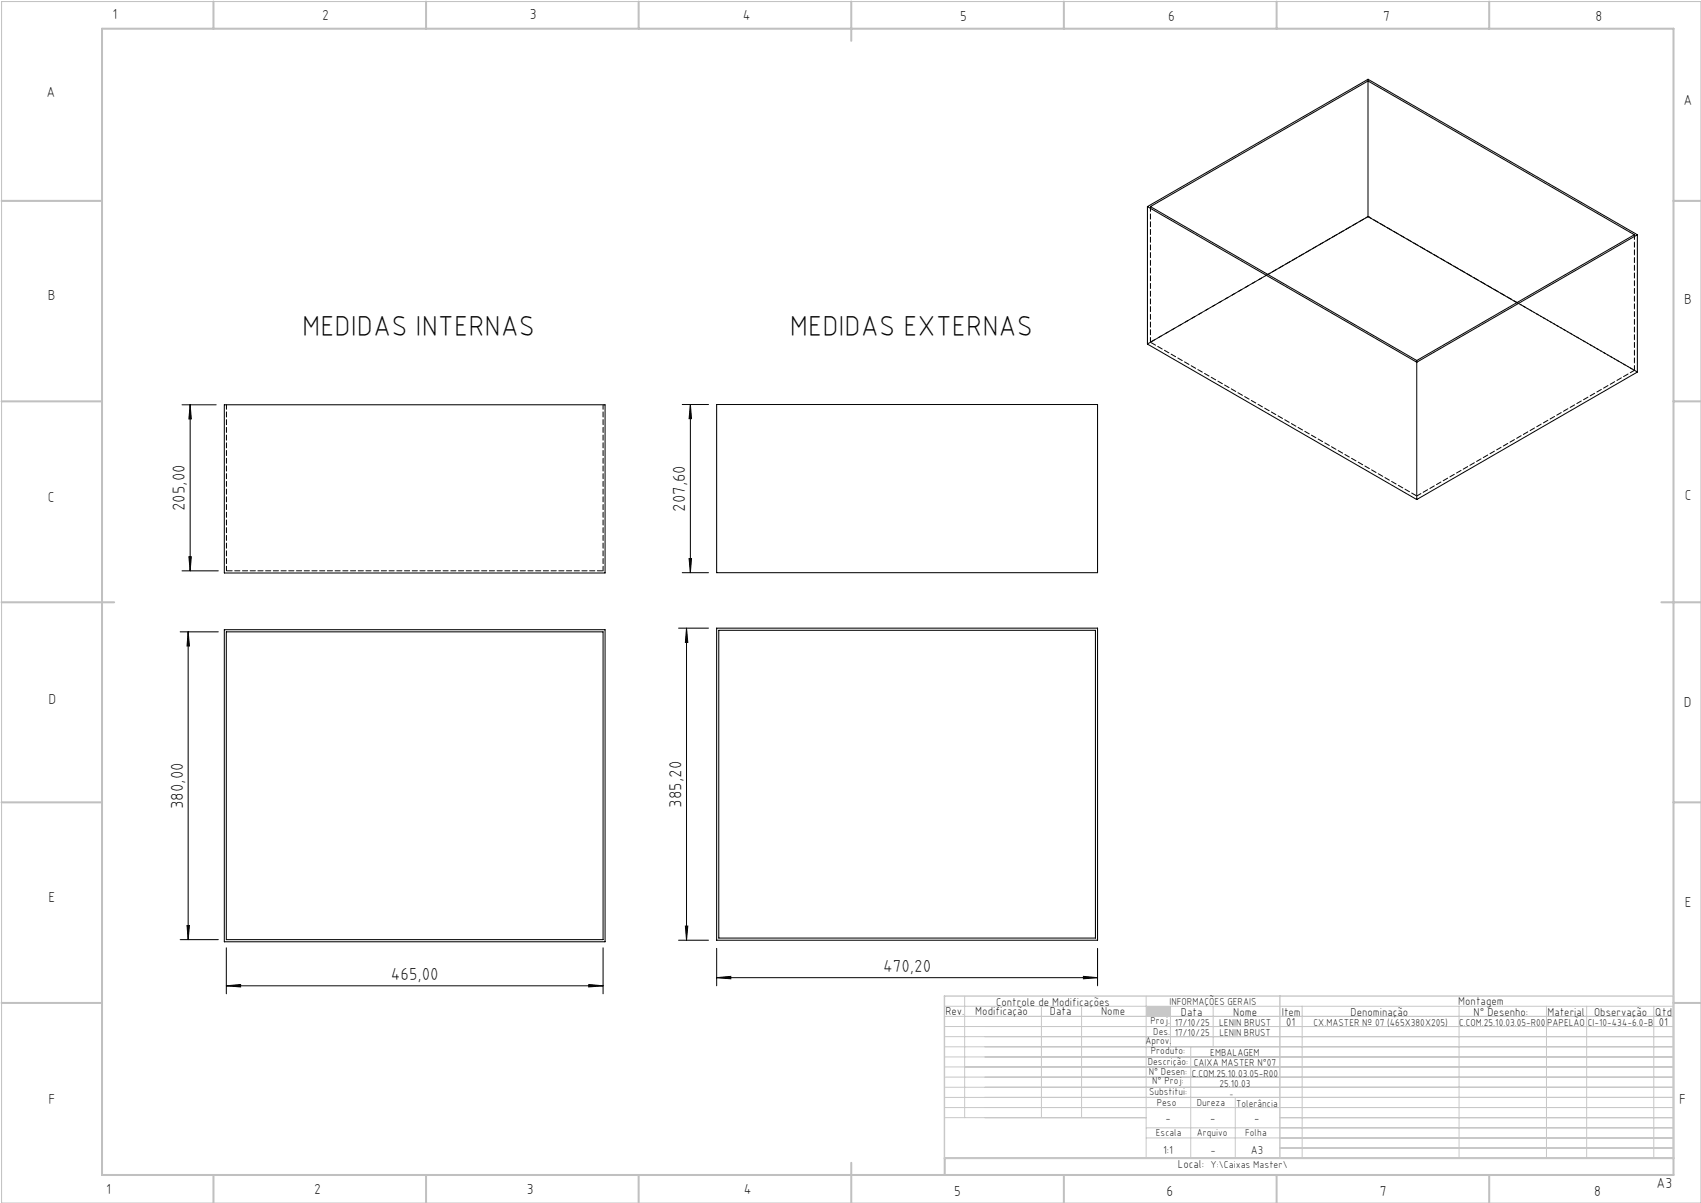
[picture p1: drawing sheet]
<svg xmlns="http://www.w3.org/2000/svg" width="420mm" height="297mm" viewBox="0 0 420 297" stroke-linecap="round" stroke-linejoin="round" font-family="sans-serif">
<path d="M.4 .4h419.6v296.6h-419.6z" fill="none" stroke="#c0c0c0" stroke-width=".25"/>
<g fill="none" stroke="#c0c0c0" stroke-width=".5">
<path d="M25.2 7.1h388v283h-388zM52.7 .4v6.7M105.2 .4v6.7M157.7 .4v6.7M210.2 .4v9.7M262.7 .4v6.7M315.2 .4v6.7M367.7 .4v6.7M.4 49.6h24.8M413.2 49.6h6.8M.4 99.1h24.8M413.2 99.1h6.8"/>
<path d="M.4 148.7h27.8M410.2 148.7h9.8M.4 198.1h24.8M413.2 198.1h6.8M.4 247.6h24.8M413.2 247.6h6.8M52.7 290.1v6.9M105.2 290.1v6.9M157.7 290.1v6.9M210.2 287.1v9.9M262.7 290.1v6.9M315.2 290.1v6.9"/>
<path d="M367.7 290.1v6.9M413.2 285.9h-179.9v4.2"/>
</g>
<g fill="none" stroke="#c3c8d2" stroke-width=".25">
<path d="M233.2 250.9h180M233.2 248.4h180M233.2 253.4h180M233.2 255.9h180M233.2 258.4h180M238.2 245.9v30M257.1 248.4v27.5M267.1 248.4v27.5M283 245.9v40M289 248.4v10M294 258.4v27.5M299.5 248.4v10"/>
<path d="M321.5 248.4v37.5M360.3 248.4v37.5M381.8 248.4v37.5M391.8 248.4v37.5M408.3 248.4v37.5M233.2 260.9h180M233.2 263.4h180M233.2 265.9h180M233.2 268.4h180M233.2 270.9h180M233.2 273.4h180M233.2 275.9h49.8"/>
<path d="M283 278.4h130.2M305 270.9v15M316 275.9h97.2M283 280.9h130.2M316 283.4h97.2"/>
</g>
<path d="M233.2 245.9h180v40h-180zM316 245.9v40" fill="none" stroke="#c3c8d2" stroke-width=".35"/>
<path d="M283 248.4h6v2.5h-6z" fill-rule="evenodd" fill="#c3c8d2"/>
<g fill="none" stroke="#000" stroke-width=".25">
<path d="M337.8 20v33.5M283.3 51v33.9l66.5 38.4M283.3 51l66.5 38.4M283.3 51l54.5-31.4 66.5 38.4M284.1 51l53.7-31 65.7 38-53.7 31zM337.8 53.5l36.7 21.2M337.8 53.5l-24.7 14.3M404.3 58l-54.5 31.4M404.3 58v33.9l-54.5 31.4M44.9 99.9h8.5M47 99.9v41M47 99.9l.2 3.5h-.6z"/>
<path d="M55.4 99.9h94v41.6h-94zM168.5 99.9h6.4M170.5 99.9v41.5M170.5 99.9l.2 3.5h-.6zM177 99.9h94v41.5h-94zM349.8 89.4v33.9M46.6 137.4h.6l-.2 3.5zM170.1 137.9h.6l-.2 3.5zM44.5 156h9.4M44.9 140.9h9M46.5 156v76M46.5 156l.3 3.5h-.6z"/>
<path d="M55.4 155.5h94v77h-94zM55.9 156h93v76h-93zM167.5 155.1h7.4M168.5 141.4h6.4M169.5 155.1l.3 3.5h-.6zM169.5 155.1v77M177 155.1h94v77h-94zM177.5 155.6h93v76h-93zM44.5 232h9.4M46.2 228.5h.6l-.3 3.5zM55.9 234v11.4M148.9 234v11.4"/>
<path d="M167.5 232.1h7.4M169.2 228.6h.6l-.3 3.5zM177 234.1v9.3M271 234.1v9.3M55.9 243.4l3.5-.3v.6zM55.9 243.4h93M145.4 243.1l3.5 .3-3.5 .3zM177 241.4l3.4-.4v.6zM177 241.4h94M267.5 241l3.5 .4-3.5 .2z"/>
</g>
<g fill="#000">
<path d="M47 99.9l.2 3.5h-.6zM46.6 137.4h.6l-.2 3.5zM46.5 156l.3 3.5h-.6zM46.2 228.5h.6l-.3 3.5zM170.5 99.9l.2 3.5h-.6zM170.1 137.9h.6l-.2 3.5zM169.5 155.1l.3 3.5h-.6zM169.2 228.6h.6l-.3 3.5z"/>
<path d="M55.9 243.4l3.5-.3v.6zM145.4 243.1l3.5 .3-3.5 .3zM177 241.4l3.4-.4v.6zM267.5 241l3.5 .4-3.5 .2z"/>
</g>
<path d="M284.1 51v33.5M403.6 57.9v33.5M313.1 67.7l-29 16.8M55.9 99.9v41M148.9 99.9v41M403.6 91.4l-29-16.7M349.8 122.4l53.8-31" fill="none" stroke="#000" stroke-width=".25" stroke-dasharray="1.3 .6" stroke-dashoffset=".1"/>
<path d="M55.9 140.9h93" fill="none" stroke="#000" stroke-width=".25" stroke-dasharray="1.3 .6" stroke-dashoffset="-.1"/>
<path d="M337.8 19.6v.4M337.8 53.5h.1M349.8 89v.4" fill="none" stroke="#000" stroke-width=".25" stroke-dasharray="1.3 .6"/>
<path d="M284.1 84.5l65.7 37.9" fill="none" stroke="#000" stroke-width=".25" stroke-dasharray="1.3 .6" stroke-dashoffset="-.2"/>
<path d="M404.3 91.9l-66.5-38.4" fill="none" stroke="#000" stroke-width=".25" stroke-dasharray="1.3 .6" stroke-dashoffset=".3"/>
<path d="M337.8 53.5l-54.5 31.4" fill="none" stroke="#000" stroke-width=".25" stroke-dasharray="1.3 .6" stroke-dashoffset=".6"/>
<g font-size="7.1">
<text x="74.6" y="82.9">MEDIDAS INTERNAS</text>
<text x="195" y="82.9">MEDIDAS EXTERNAS</text>
</g>
<g font-size="4.3">
<text x="45.7" y="126.2" transform="rotate(-90 45.7 126.2)">205,00</text>
<text x="169.2" y="126.4" transform="rotate(-90 169.2 126.4)">207,60</text>
<text x="45.2" y="199.8" transform="rotate(-90 45.2 199.8)">380,00</text>
<text x="168.3" y="199.4" transform="rotate(-90 168.3 199.4)">385,20</text>
<text x="96.5" y="242.1">465,00</text>
<text x="218.1" y="240.1">470,20</text>
</g>
<g font-size="3.6">
<text x="27.8" y="4.8">1</text>
<text x="79.5" y="4.9">2</text>
<text x="130.8" y="4.8">3</text>
<text x="183.4" y="4.9">4</text>
<text x="237.1" y="5.1">5</text>
<text x="288.4" y="5.2">6</text>
<text x="341.5" y="5.1">7</text>
<text x="394" y="5.2">8</text>
<text x="11.5" y="24">A</text>
<text x="415.7" y="25.8">A</text>
<text x="11.8" y="74.1">B</text>
<text x="415.8" y="75.1">B</text>
<text x="11.8" y="124">C</text>
<text x="416" y="123.5">C</text>
<text x="12" y="173.7">D</text>
<text x="415.8" y="174.7">D</text>
<text x="12" y="222.6">E</text>
<text x="416" y="223.9">E</text>
<text x="12" y="272.6">F</text>
<text x="414.6" y="272.6">F</text>
<text x="409" y="293.3">A3</text>
<text x="26.2" y="294.8">1</text>
<text x="77.6" y="294.8">2</text>
<text x="130.1" y="294.8">3</text>
<text x="183.7" y="294.7">4</text>
<text x="235.6" y="295.2">5</text>
<text x="288" y="295.2">6</text>
<text x="340.7" y="295.2">7</text>
<text x="393.6" y="295.2">8</text>
</g>
<g font-size="2.9">
<text x="240.8" y="250.6">Modificação</text>
<text x="259.2" y="250.6">Data</text>
<text x="271.9" y="250.6">Nome</text>
<text x="290.9" y="288.4">Local:</text>
</g>
<g font-size="2.8">
<text x="233.4" y="250.6">Rev.</text>
<text x="246" y="248.4">Controle de Modificações</text>
<text x="291.6" y="250.8">Data</text>
<text x="304.5" y="250.8">Nome</text>
<text x="316.5" y="250.9">Item</text>
<text x="333.5" y="250.9">Denominação</text>
<text x="360.1" y="248.2">Montagem</text>
<text x="363.9" y="250.8">N° Desenho:</text>
<text x="382.1" y="250.8">Material</text>
<text x="393.6" y="250.8">Observação</text>
<text x="408.7" y="250.9">Qtd</text>
<text x="317.6" y="253.3">01</text>
<text x="409.6" y="253.3">01</text>
<text x="287.7" y="276.9">-</text>
<text x="298.8" y="276.9">-</text>
<text x="309.7" y="276.9">-</text>
<text x="287.2" y="284.8">1:1</text>
<text x="298.9" y="284.8">-</text>
<text x="308.8" y="284.8">A3</text>
</g>
<g font-size="2.5">
<text x="288.7" y="248.2">INFORMAÇÕES GERAIS</text>
<text x="282.8" y="257.8">Aprov.</text>
<text x="284.1" y="252.9">Proj.</text>
<text x="284.8" y="255.4">Des.</text>
<text x="290.1" y="255.8">17/10/25</text>
<text x="290.1" y="253.3">17/10/25</text>
<text x="301" y="253.3">LENIN BRUST</text>
<text x="301.1" y="255.8">LENIN BRUST</text>
<text x="324.3" y="253.3">CX.MASTER Nº 07 (465X380X205)</text>
<text x="360.3" y="253.3">C.COM.25.10.03.05-R00</text>
<text x="382" y="253.3">PAPELÃO</text>
<text x="392" y="253.3">CI-10-434-6.0-B</text>
<text x="283.4" y="262.9">Descrição:</text>
<text x="284.2" y="260.3">Produto:</text>
<text x="294.7" y="263.3">CAIXA MASTER N°07</text>
<text x="298.8" y="260.7">EMBALAGEM</text>
<text x="283.7" y="265.4">N° Desen:</text>
<text x="284.5" y="267.7">N° Proj:</text>
<text x="294.3" y="265.9">C.COM.25.10.03.05-R00</text>
<text x="301.1" y="268.3">25.10.03</text>
<text x="283.7" y="270.4">Substitui:</text>
<text x="285.6" y="273">Peso</text>
<text x="295.5" y="273">Dureza</text>
<text x="305.2" y="273.3">Tolerância</text>
<text x="285.4" y="280.4">Escala</text>
<text x="295.5" y="280.4">Arquivo</text>
<text x="307.5" y="280.4">Folha</text>
<text x="298.9" y="288.4">Y:\Caixas Master\</text>
</g>
<text font-size="2.1" x="303.5" y="270.9">-</text>
</svg>
